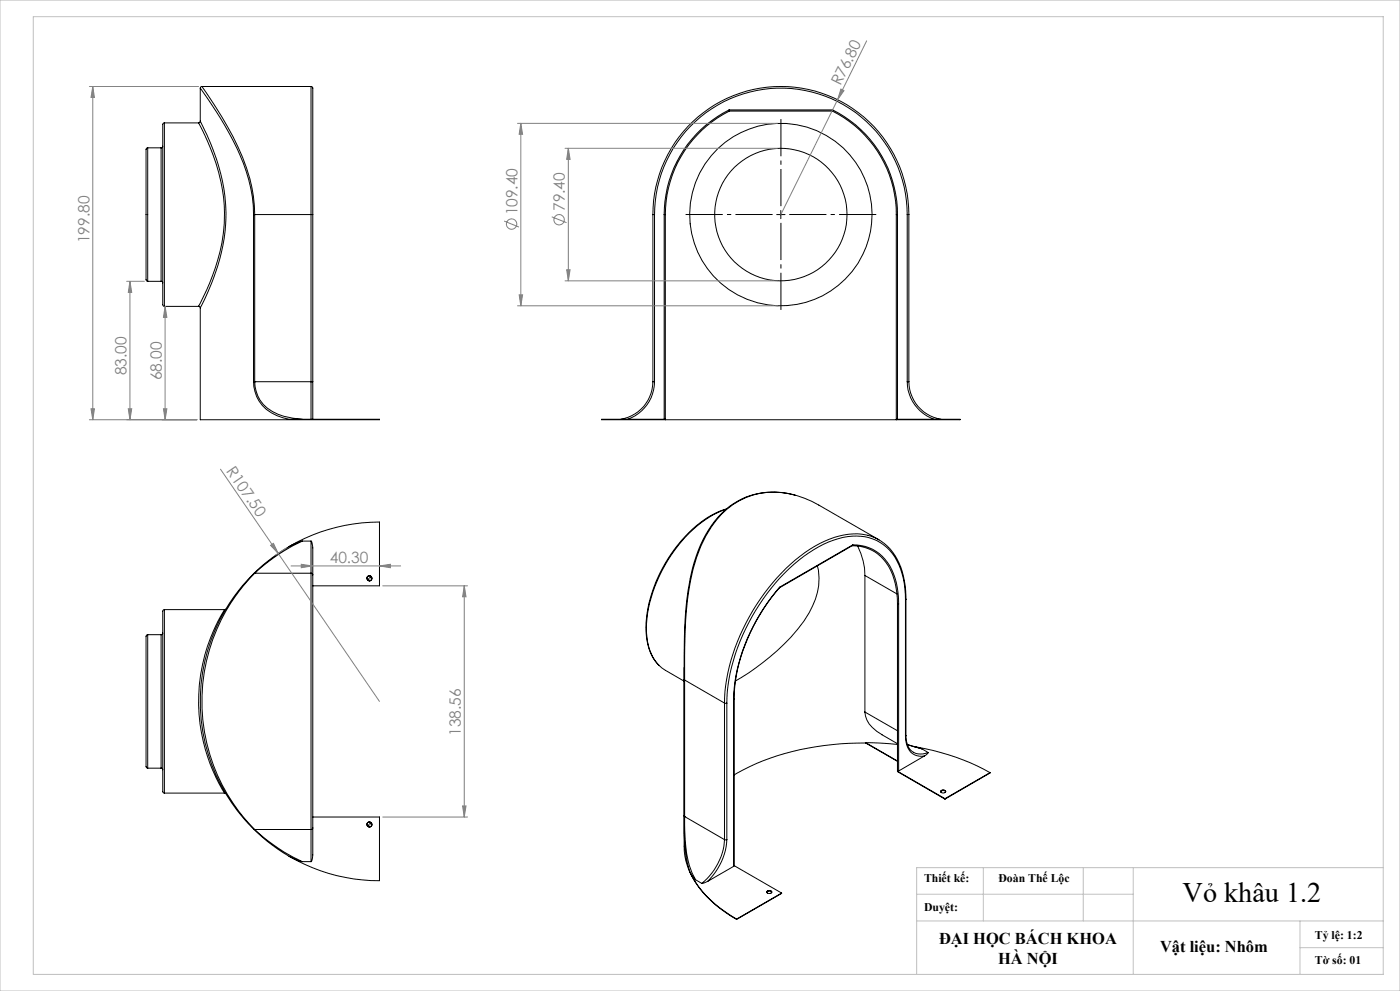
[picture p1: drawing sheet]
<svg xmlns="http://www.w3.org/2000/svg" width="420mm" height="297mm" viewBox="0 0 420 297" stroke-linecap="round" stroke-linejoin="round" font-family="sans-serif">
<g fill="none" stroke="#000" stroke-width=".3">
<path d="M49.3 36.8l-.5 .4v54.2l.5 .4M49.3 36.8v55M49.3 36.8h10.3M59.6 36.9l.1 .2a61.5 61.5 0 0 1 7.6 26.7 59.6 59.6 0 0 1-7.6 27.7l-.1 .3M60.1 36.3l-.5 .5M60.1 26.4l.9 1.4a96.3 96.3 0 0 1 12.8 23.5 41.3 41.3 0 0 1 2.3 13M60.1 36.3a68 68 0 0 1 7.6 25.1 58.9 58.9 0 0 1-6.9 29.4l-.7 1.5M60.1 26.4v9.9M60.6 25.9l-.4 .2-.1 .3M60.6 26l.3 .3a121.2 121.2 0 0 1 11.9 20.9 44.8 44.8 0 0 1 3.6 17.1M60.6 25.9h32.7M93.3 25.9l.5 .5v37.9"/>
<path d="M93.3 25.9v38.4M218.7 32.9a35.1 35.1 0 0 0-19.5 31.4M218.7 32.9l.1 .4M218.7 32.9h31.1M218.8 33.3a34.7 34.7 0 0 0-19.2 31M218.8 33.3h30.9M249.7 33.3a34.6 34.6 0 0 1 19.2 31M249.8 32.9a35 35 0 0 1 19.4 31.4M249.8 32.9l-.1 .4M44.3 44.3l-.5 .5v39l.5 .5M44.3 44.3v40M44.3 44.3h4"/>
<path d="M48.3 44.3v40M48.8 43.8l-.5 .5M76.1 64.3h.3M76.1 64.3v50.1M76.4 64.3v50.1M76.4 64.3h16.9M93.3 64.3h.5M93.3 64.3v50.1M93.8 64.3v50.1M195.9 64.3a38.4 38.4 0 0 1 38.4-38.4 38.4 38.4 0 0 1 38.4 38.4M195.9 64.3h.5M195.9 64.3v50.1"/>
<path d="M196.4 64.3a37.9 37.9 0 0 1 37.9-37.9 37.9 37.9 0 0 1 37.9 37.9M196.4 64.3v50.1M199.2 64.3h.4M199.2 64.3v61.4M199.6 64.3v61.5M233 64.3h2.5M234.2 63.1v2.4M268.9 64.3h.3M268.9 64.3v61.5M269.2 64.3v61.4M272.2 64.3h.5M272.2 64.3v50.1"/>
<path d="M272.7 64.3v50.1M44.3 84.3h4M48.3 84.3l.5 .5M49.3 91.8h10.3l.5 .5M60.1 92.3v33.5h53.7l-24.8-.1a12.2 12.2 0 0 1-12.5-8.4l-.4-2.9M76.1 114.4h.3M76.4 114.4a10.3 10.3 0 0 0 7 9.8l4.5 1.1 2.8 .4M76.4 114.4h.1M76.4 114.4h16.9M93.3 114.4v11.3M93.3 114.4h.5M93.8 114.4v11.3"/>
<path d="M195.9 114.4a11.4 11.4 0 0 1-9.7 11.3M195.9 114.4h.5M196.4 114.4a12 12 0 0 1-8.1 11.3M272.2 114.4a12 12 0 0 0 8 11.3M272.2 114.4h.5M272.7 114.4a11.4 11.4 0 0 0 9.6 11.3M199.6 125.8h69.3M199.6 125.7h-19.1l19.1 .1M268.9 125.7h19.1l-19.1 .1M217.7 152.7a34.6 34.6 0 0 0-17.4 15.3 39.9 39.9 0 0 0-6.3 21.7 13 13 0 0 0 5.6 11.2l5.6 3.2M217.9 152.5a32 32 0 0 0-16.5 13.4 40.5 40.5 0 0 0-7.6 23.5 14.4 14.4 0 0 0 3.8 9.9M238.5 148.4a22.2 22.2 0 0 0-25.8 10.3 49.5 49.5 0 0 0-6.7 21.2 190.7 190.7 0 0 0-.6 23.9"/>
<path d="M76.1 171.9a53.8 53.8 0 0 0 0 76.6M76.4 171.8l-.3 .1M76.4 171.8a54.5 54.5 0 0 0 0 76.8M76.4 171.8h16.9M86.7 163.8a53.5 53.5 0 0 0-10.6 8.1M86.7 163.8a53.8 53.8 0 0 1 27.1-7.3v19.1h-20M90.7 162.2l-4 1.6M90.7 162.2a54.7 54.7 0 0 0-14.3 9.6M90.7 162.2h2.6M93.3 171.8v76.8M93.3 171.8l.5 .5M93.3 162.2v9.6"/>
<path d="M93.3 162.2l.3 .3 .2 1.7v8.1M93.8 172.3v75.8M110.8 172.6l-.6 .2-.1 .5M111.6 173.3l-.2 .5-.6 .3M233.8 176.2a55.2 55.2 0 0 0-13.5 31.4l-.1 1.7M233.9 176a54.4 54.4 0 0 0-13.8 33.5M233.9 176l-.1 .2M245.2 169.6a18.1 18.1 0 0 1-2.4 14 62.7 62.7 0 0 1-22.1 20.5M255.7 163.5a12.7 12.7 0 0 1 12.5 10l.9 4.3 .1 3.2M255.7 163.5l-21.9 12.7M255.8 163.3a12.8 12.8 0 0 1 12.7 10l.7 2.9 .4 4.8M255.8 163.3l-.1 .2"/>
<path d="M255.8 163.3l-21.9 12.7M257.3 163.7a20.3 20.3 0 0 1 2.2 8.8M259.5 172.5v40.9M259.5 172.5l9.6 5.5M263.7 161.8l-18.1-10.4a24.3 24.3 0 0 0-23.7-1.4 28.6 28.6 0 0 0-12.9 17 99.2 99.2 0 0 0-3.6 29.4v7.4M266.5 164a14.4 14.4 0 0 0-14.8-3.3 40.8 40.8 0 0 0-19.9 14 59.5 59.5 0 0 0-14.5 36M266.6 164.1a21.3 21.3 0 0 1 5.2 15.5M271.6 179.8a20.7 20.7 0 0 0-5.6-15.8 14.7 14.7 0 0 0-14.6-2.5 42.1 42.1 0 0 0-19.9 14.7 58.6 58.6 0 0 0-13.4 34.5M271.6 179.8v40.9M271.8 179.6l-.2 .2M271.8 179.6v40.9M44.3 190.2l-.5 .5v39l.2 .4 .3 .1"/>
<path d="M44.3 190.2v40M44.3 190.2h4M48.3 190.2v40M48.8 189.7l-.5 .5M49.3 182.7l-.5 .4v54.2l.5 .4M49.3 182.7v55M49.3 182.7h18M67.3 182.7a52.5 52.5 0 0 0 0 55M67.7 182.6l-.4 .1M269.2 181v50.2l14.3 8.3M269.6 181h-.4M269.6 181v50.1"/>
<path d="M205.2 200.1v53.5a22.5 22.5 0 0 0 8.1 16.3l2.8 2.4 4.9 3.3M205.4 203.8l11.9 6.9M205.4 203.8v40.9M217.3 210.7h.8M217.3 210.7v40.9M218.1 210.7v40.9M220.1 209.5v50.1M220.2 209.3l-.1 .2M220.2 209.3v50.1M259.5 213.4a8.5 8.5 0 0 0 5.1 6.8l4.6 2.7M259.5 213.4l9.7 5.6M44.3 230.2h4"/>
<path d="M48.3 230.2l.5 .5M49.3 237.7h18M67.3 237.7l.4 .1M67.3 237.7h.1M259.7 222.6l9.5 .5M259.7 222.7a77.3 77.3 0 0 0-39.5 9.5M259.7 222.6v.1M259.7 222.6l9.5 5.5M259.7 222.7l9.5 5.5M269.6 231.1h-.4l14.3 8.3M271.6 220.7a5.6 5.6 0 0 0 3.5 5.8l2.3 .1M271.8 220.5a4.9 4.9 0 0 0 3 5.3l2.1 .2 1.5-.5"/>
<path d="M271.8 220.5l-.2 .2M272.2 223.2l4.4 1.2zM274.1 223.7a70.3 70.3 0 0 1 22.9 7.9M276.6 224.4l1.8 1.1M277.4 226.6l-7.8 4.5M278.4 225.5l-1 1.1M282.2 237.3a.95 .95 0 0 1 1.5 0M282.4 236.9l.6-.1 .7 .3a.71 .71 0 0 1-.7 .6 .71 .71 0 0 1-.7-.6zM282.4 237.5l-.1-.1a.69 .69 0 0 1 .6-.6 .69 .69 0 0 1 .7 .6l-.1 .1M283.5 239.4v.1M297 231.6l-13.5 7.9M297 231.6l-13.5 7.8"/>
<path d="M76.1 248.5l.3 .1M76.1 248.5l.1 .1a55 55 0 0 0 10.5 8M76.4 248.6l.1 .1a52.4 52.4 0 0 0 14.2 9.5M76.4 248.6h16.9M86.7 256.6l2.3 1.1 1.7 .5M90.7 258.2h2.6M93.3 248.6v9.6M93.8 248.1l-.5 .5M93.8 248.1v.6a36.1 36.1 0 0 1-.4 9.5h-.1M93.8 244.9h20v19a53.2 53.2 0 0 1-27.1-7.3M110.8 246.3l-.6 .3-.1 .5M111.6 247.1l-.2 .5-.6 .3"/>
<path d="M205.4 244.7l-.2-.2a53.1 53.1 0 0 0 1.8 16.9M205.4 244.7h.1M205.4 244.7a46.1 46.1 0 0 0 2.2 17l1.1 2M205.4 244.7l11.9 6.9M217.3 251.6h.8M217.3 251.6a18.5 18.5 0 0 1-6.8 13.2M218.1 251.6a18.9 18.9 0 0 1-5.8 12.5M220.1 259.6l-7.8 4.5M220.2 259.4l-.1 .2M220.2 259.4l14.3 8.2M207 261.4a32 32 0 0 0 14 14M207 261.4l1.7 2.3"/>
<path d="M208.7 263.7l1.8 1.1M212.3 264.1l-1.8 .7M221 275.4v.2M230 267.4a.9 .9 0 0 1 1.5 0M230.1 267.2a.8 .8 0 0 1 .8-.3 .8 .8 0 0 1 .6 .6 .77 .77 0 0 1-.8 .3 .77 .77 0 0 1-.6-.6zM230.3 267.6l-.2-.1a.69 .69 0 0 1 .7-.6 .69 .69 0 0 1 .7 .6l-.2 .1M234.5 267.6l-13.5 7.8M234.5 267.6l-13.5 8"/>
<circle cx="234.2" cy="64.3" r="27.3"/>
<circle cx="234.3" cy="64.3" r="19.8"/>
<circle cx="110.8" cy="173.3" r=".76"/>
<circle cx="110.8" cy="247.1" r=".76"/>
</g>
<g fill="none" stroke="#808080" stroke-width=".3">
<path d="M260 12.2l-8.7 17.7M26.8 25.9h32.8M27.8 25.9v99.9M27.8 25.9l.5 3.3h-1zM155.3 37h78M156.2 37l.6 3.2h-1zM156.2 37v54.6M251.3 29.9l-17.1 34.4M252.3 26.7l.9 .5-1.9 2.7zM169.5 44.4h63.8M170.5 44.4l.5 3.4h-1zM170.5 44.4v39.8"/>
<path d="M151.2 66.2l4.5 1.8M165.5 65l4.5 1.7M38 84.3h5.3M39 84.3v41.5M39 84.3l.5 3.3h-1zM49.5 91.8v34M49.5 91.8l.6 3.3h-1.1zM155.3 91.6h78M155.8 88.4h1l-.6 3.2zM169.5 84.2h63.8M170 80.9h1l-.5 3.3zM26.8 125.8h32.3"/>
<path d="M27.3 122.5h1l-.5 3.3zM38.5 122.5h1l-.5 3.3zM49 122.5h1.1l-.6 3.3zM66.1 140.6l17.4 25.3M81.2 163.4l.8-.6 1.5 3.1zM83.5 165.9l30.3 44.3M85.9 164.3l-3.3 2.1M87.3 169.6h32.9M90.4 169.1l3.3 .5-3.3 .5zM113.8 169.6l3.3-.5v1zM114.8 175.6h25.5M139.3 175.6l.5 3.3h-1z"/>
<path d="M139.3 175.6v69.3M114.8 244.9h25.5M138.8 241.5h1l-.5 3.4z"/>
<circle cx="153.5" cy="67.1" r="1.56"/>
<circle cx="167.7" cy="65.9" r="1.55"/>
</g>
<path d="M231.8 64.3h-26.1M234.3 61.8v-26.1M234.3 66.8v26.1M236.8 64.3h26.1" fill="none" stroke="#000" stroke-width=".3" stroke-dasharray="15.2 1.3 1.3 1.3" stroke-dashoffset="4.1" stroke-linecap="butt"/>
<path d="M0 0h420v297h-420zM10 5h405v287h-405zM275 276h140M275 268h65M295 260v16M325 260v16M340 260v32M390 276v16M415 260h-140v32M390 284h25" fill="none" stroke="#c0c0c0" stroke-width=".3"/>
<path d="M110.1 247.1l.1 .5 .6 .3v-.8zM110.8 246.3v.8h.8l-.3-.6zM110.1 173.3l.1 .5 .6 .3v-.8zM110.8 172.6v.7h.8l-.2-.5z" fill="#000"/>
<g fill="#808080">
<path d="M81.2 163.4l.8-.6 1.5 3.1z"/>
<path d="M252.3 26.7l.9 .5-1.9 2.7z"/>
<path d="M90.4 169.1l3.3 .5-3.3 .5zM113.8 169.6l3.3-.5v1z"/>
<path d="M27.3 122.5h1l-.5 3.3zM27.8 25.9l.5 3.3h-1z"/>
<path d="M139.3 175.6l.5 3.3h-1zM138.8 241.5h1l-.5 3.4zM49.5 91.8l.6 3.3h-1.1zM49 122.5h1.1l-.6 3.3zM39 84.3l.5 3.3h-1zM38.5 122.5h1l-.5 3.3zM156.2 37l.6 3.2h-1zM155.8 88.4h1l-.6 3.2zM170.5 44.4l.5 3.4h-1zM170 80.9h1l-.5 3.3z"/>
</g>
<text font-size="8.5" x="354.8" y="270.3">Vỏ khâu 1.2</text>
<g font-size="4.9">
<text x="281.7" y="283.1">ĐẠI HỌC BÁCH KHOA</text>
<text x="348" y="285.4">Vật liệu: Nhôm</text>
<text x="299.4" y="289">HÀ NỘI</text>
</g>
<g font-size="4.7" fill="#808080">
<text x="252.1" y="25.9" transform="rotate(-64 252.1 25.9)">R76.80</text>
<text x="155.2" y="64.6" transform="rotate(-90 155.2 64.6)">109.40</text>
<text x="169.5" y="63.3" transform="rotate(-90 169.5 63.3)">79.40</text>
<text x="26.8" y="72.9" transform="rotate(-90 26.8 72.9)">199.80</text>
<text x="38" y="112.5" transform="rotate(-90 38 112.5)">83.00</text>
<text x="48.5" y="114" transform="rotate(-90 48.5 114)">68.00</text>
<text x="67.7" y="141.1" transform="rotate(56 67.7 141.1)">R107.50</text>
<text x="98.9" y="168.6">40.30</text>
<text x="138.3" y="220.6" transform="rotate(-90 138.3 220.6)">138.56</text>
</g>
<g font-size="3.5">
<text x="277.2" y="264.4">Thiết kế:</text>
<text x="299.5" y="264.4">Đoàn Thế Lộc</text>
<text x="277.2" y="273">Duyệt:</text>
<text x="394.5" y="281.4">Tỷ lệ: 1:2</text>
<text x="394.5" y="289">Tờ số: 01</text>
</g>
</svg>
